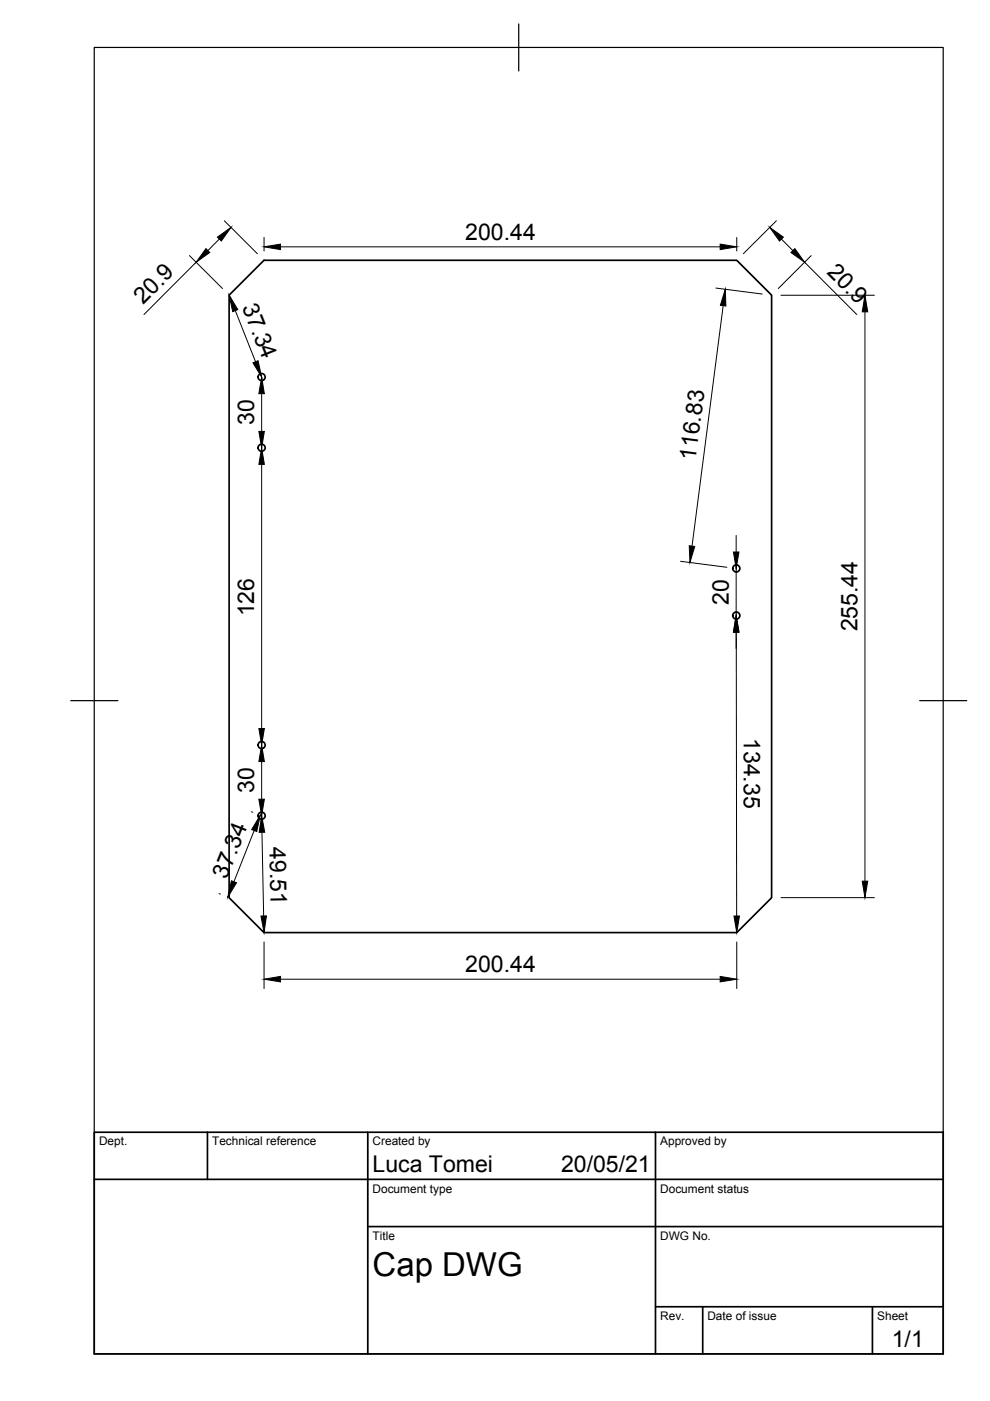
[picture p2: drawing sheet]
<svg xmlns="http://www.w3.org/2000/svg" width="210mm" height="297mm" viewBox="0 0 210 297" stroke-linecap="round" stroke-linejoin="round" font-family="sans-serif">
<!-- layer: Visibile -->
<g fill="none" stroke="#000" stroke-width=".36">
<path d="M48.6 62.6l7.4-7.4h100.2l7.4 7.4v127.7l-7.4 7.4h-100.2l-7.4-7.4z"/>
<circle cx="55.5" cy="79.9" r=".75"/>
<circle cx="55.5" cy="94.9" r=".75"/>
<circle cx="156.1" cy="130.5" r=".75"/>
<circle cx="156.1" cy="120.5" r=".75"/>
<circle cx="55.5" cy="158" r=".75"/>
<circle cx="55.5" cy="172.9" r=".75"/>
</g>
<!-- layer: Border -->
<path d="M20 10.1h180v276.9h-180zM110 5.1v10M15 148.6h10M195 148.6h10" fill="none" stroke="#000" stroke-width=".25"/>
<!-- layer: TitleBlock -->
<path d="M20 240.1h180v46.9h-180zM20 250h180M44 240.1v9.9M78 240.1v46.9M139 240.1v46.9M78 260.1h122M139 277.1h61M149 277.1v9.9M185 277.1v9.9" fill="none" stroke="#000" stroke-width=".36"/>
<!-- layer: Dimensions -->
<g fill="none" stroke="#000" stroke-width=".21">
<path d="M40.2 54.2l7 7M41.6 55.6l-11.1 11.1M46.5 50.7l-2.4 2.4M47.6 46.8l7 7M56 50.3v2.9M59.5 52.3h93.2M156.2 50.3v2.9M164.6 46.8l-7 7M165.7 50.7l2.4 2.4M170.6 55.6l11.1 11.1M172 54.2l-7 7M49.9 65.9l4.3 10.8"/>
<path d="M151.8 61.1l9.8 1.2M153.3 64.8l-6.6 51M165.6 62.6h19.8M183.4 66.1v120.7M55.5 83.5v8M55.5 98.5v56M144.3 119l9.8 1.3M156.1 113.5v3.5M156.1 120.5v10M156.1 137.5v-3.5l.1 60.2M53.3 172.1l.3 .1M53.9 176.1l-4.3 10.9"/>
<path d="M55.5 161.5v7.9M55.5 176.5l.4 17.7M46.4 189.5l.3 .1M56 199.7v9.9M156.2 199.7v9.9M165.6 190.3h19.8M59.5 207.6h93.2"/>
</g>
<g fill="#000" stroke="#000" stroke-width=".21">
<path d="M43.7 52.7l.8 .8-2.9 2.1zM46.1 50.3l2.9-2.1-2.1 2.9zM56 52.3l3.5-.5v1.1zM152.7 51.8l3.5 .5-3.5 .6zM163.2 48.2l2.9 2.1-.8 .8zM168.5 52.7l2.1 2.9-2.9-2.1zM48.6 62.6l1.8 3-1.1 .5zM53.6 76.9l1.1-.4 .8 3.5zM153.8 61.3l.1 3.6-1.2-.2zM183.4 62.6l.6 3.5h-1.2zM55.5 80l.5 3.5h-1.1zM54.9 91.5h1.1l-.5 3.5z"/>
<path d="M55.5 95l.5 3.5h-1.1zM146.1 115.7l1.2 .2-1 3.4zM155.5 117h1.2l-.6 3.5zM156.1 130.5l.6 3.5h-1.2zM54.9 154.5h1.1l-.5 3.5zM55.2 172.9l-.8 3.4-1-.4zM55.5 158l.5 3.5h-1.1zM54.9 169.4h1.1l-.5 3.6zM55.5 173l.6 3.5h-1.2zM49.1 186.7l1 .5-1.8 3zM55.3 194.2h1.2l-.5 3.5zM155.6 194.2h1.2l-.6 3.5z"/>
<path d="M182.8 186.8h1.2l-.6 3.5zM56 207.6l3.5-.6v1.2zM152.7 207l3.5 .6-3.5 .6z"/>
</g>
<text font-size="7" x="79" y="270.6">Cap DWG</text>
<g font-size="4.9">
<text x="98.7" y="50.8">200.44</text>
<text x="175.1" y="57.9" transform="rotate(45 175.1 57.9)">20.9</text>
<text x="30.4" y="64.6" transform="rotate(-45 30.4 64.6)">20.9</text>
<text x="51.2" y="65" transform="rotate(68 51.2 65)">37.34</text>
<text x="53.9" y="90.2" transform="rotate(-90 53.9 90.2)">30</text>
<text x="147.5" y="97.7" transform="rotate(-83 147.5 97.7)">116.83</text>
<text x="53.9" y="130.7" transform="rotate(-90 53.9 130.7)">126</text>
<text x="154.5" y="128.2" transform="rotate(-90 154.5 128.2)">20</text>
<text x="181.8" y="133.9" transform="rotate(-90 181.8 133.9)">255.44</text>
<text x="157.7" y="156.5" transform="rotate(90 157.7 156.5)">134.35</text>
<text x="53.9" y="168.2" transform="rotate(-90 53.9 168.2)">30</text>
<text x="57.2" y="179.6" transform="rotate(89 57.2 179.6)">49.51</text>
<text x="48" y="186.6" transform="rotate(-68 48 186.6)">37.34</text>
<text x="98.7" y="206">200.44</text>
<text x="79" y="248.5">Luca Tomei</text>
<text x="119" y="248.5">20/05/21</text>
<text x="189.1" y="285.7">1/1</text>
</g>
<g font-size="2.5">
<text x="21" y="242.9">Dept.</text>
<text x="45" y="242.9">Technical reference</text>
<text x="79" y="242.9">Created by</text>
<text x="140" y="242.9">Approved by</text>
<text x="79" y="252.8">Document type</text>
<text x="140" y="252.8">Document status</text>
<text x="79" y="262.9">Title</text>
<text x="140" y="262.9">DWG No.</text>
<text x="140" y="279.9">Rev.</text>
<text x="150" y="279.9">Date of issue</text>
<text x="186" y="279.9">Sheet</text>
</g>
</svg>
